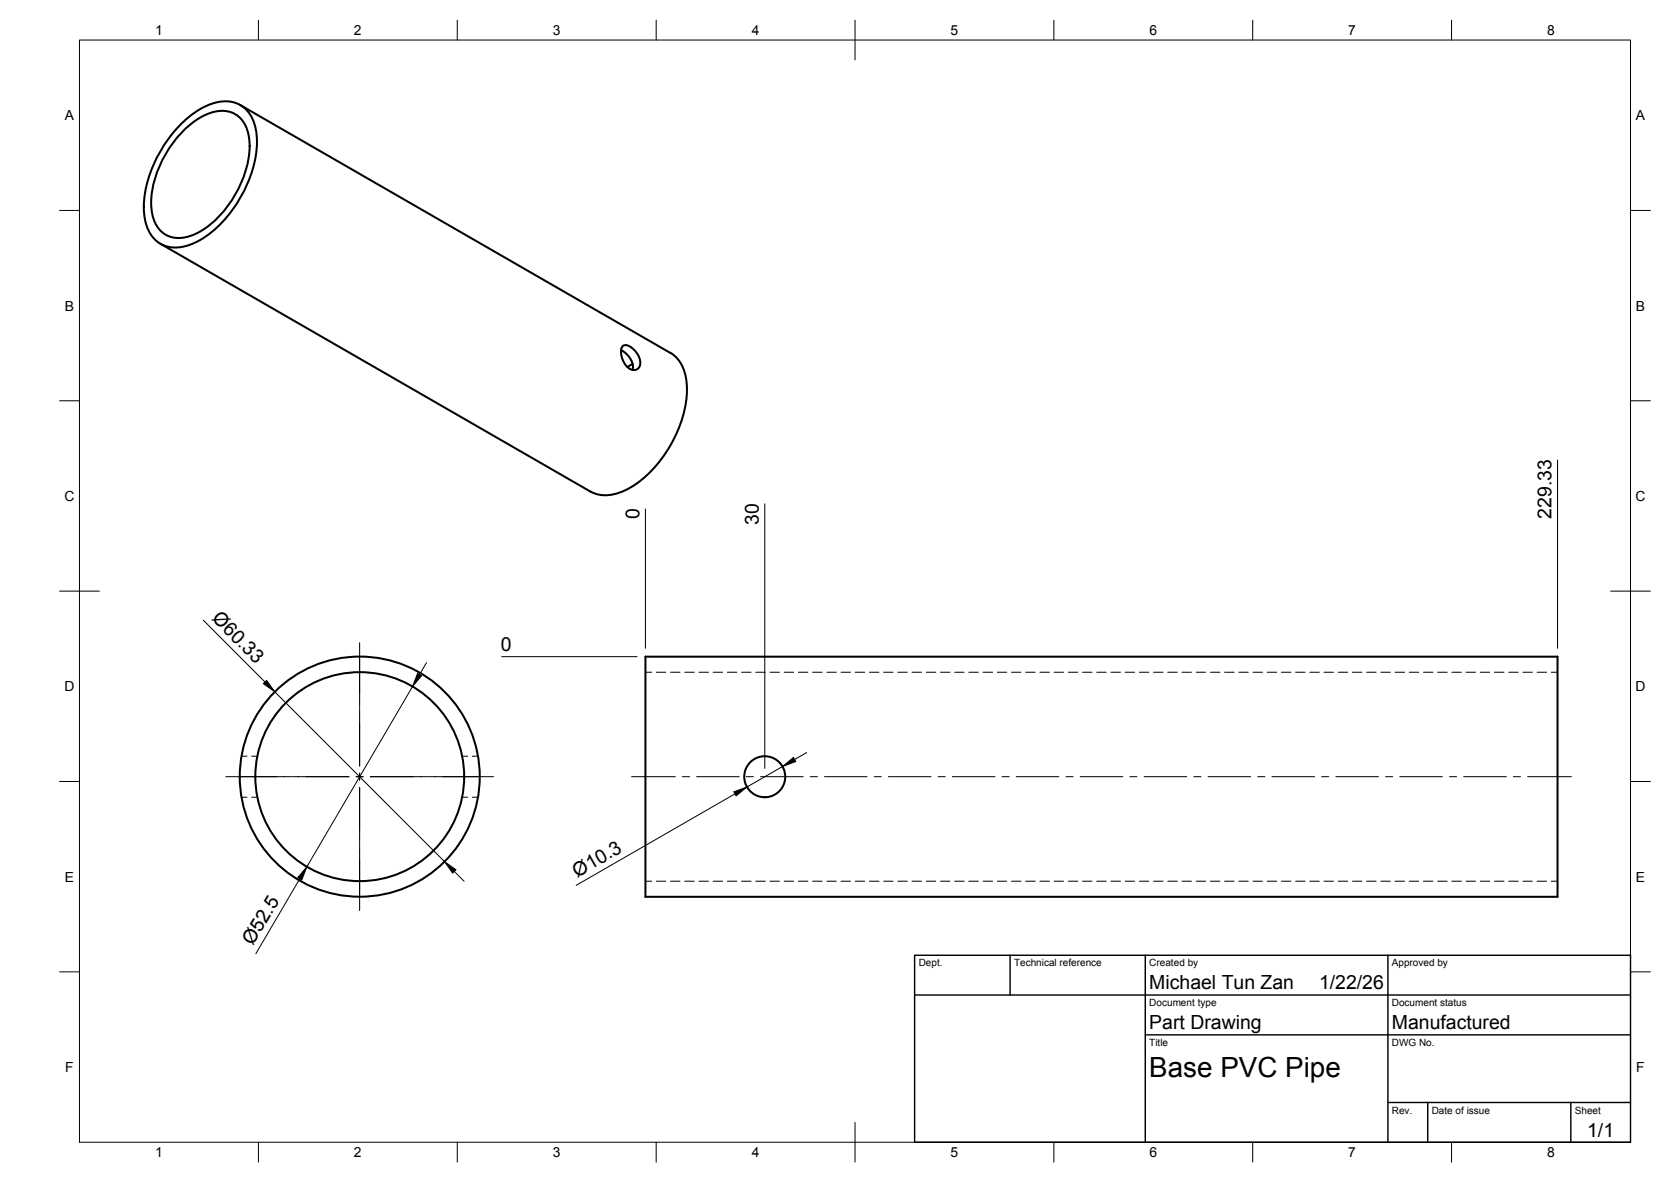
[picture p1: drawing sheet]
<svg xmlns="http://www.w3.org/2000/svg" width="420mm" height="297mm" viewBox="0 0 420 297" stroke-linecap="round" stroke-linejoin="round" font-family="sans-serif">
<!-- layer: Visible -->
<g fill="none" stroke="#000" stroke-width=".51">
<path d="M45.2 31.5a18.4 18.4 0 0 1 10.7-6 7.7 7.7 0 0 1 8.4 7 26.5 26.5 0 0 1-4.3 18 25.8 25.8 0 0 1-12.5 11.1 7.8 7.8 0 0 1-11.1-6.4 26.5 26.5 0 0 1 4.4-18 32.9 32.9 0 0 1 4.4-5.7zM45.6 33.4a16 16 0 0 1 9.9-5.5 6.6 6.6 0 0 1 7 5.9 23.3 23.3 0 0 1-4.2 16.5 20.4 20.4 0 0 1-11.8 9.4 6.7 6.7 0 0 1-8.2-5.8 23.3 23.3 0 0 1 4.2-16.6zM60.4 26.4l108.1 62.3M40.3 61.3l108.2 62.2a10.1 10.1 0 0 0 10-1 31.4 31.4 0 0 0 14.2-24.6 10.1 10.1 0 0 0-4.2-9.3M156.2 88l1.3 .9 1.1 1.5 .5 1.4-.1 1.1M156.5 87l.7-.3 1 .3 1 .6 1 1.3 .5 .9 .3 1.1-.2 1.1-.6 .8-.6 .2-.9-.2-.9-.5-.7-.9-.6-1.2-.3-1.3v-1.2zM159.1 91.5l-1.3 .7M162.3 165h229.3v60.4h-229.3z"/>
<circle cx="90.5" cy="195.2" r="26.3"/>
<circle cx="90.5" cy="195.2" r="30.2"/>
<circle cx="192.3" cy="195.2" r="5.2"/>
</g>
<!-- layer: Hidden -->
<g fill="none" stroke="#000" stroke-width=".25">
<path d="M162.3 168.9h1.6M165 168.9h2.4M168.6 168.9h2.4M172.2 168.9h2.4M175.7 168.9h2.4M179.3 168.9h2.4M182.9 168.9h2.4M186.5 168.9h2.3M190 168.9h2.4M193.6 168.9h2.4M197.2 168.9h2.4M200.7 168.9h2.4"/>
<path d="M204.3 168.9h2.4M207.9 168.9h2.4M211.5 168.9h2.3M215 168.9h2.4M218.6 168.9h2.4M222.2 168.9h2.4M225.8 168.9h2.3M229.3 168.9h2.4M232.9 168.9h2.4M236.5 168.9h2.3M240.1 168.9h2.3M243.6 168.9h2.4"/>
<path d="M247.2 168.9h2.4M250.8 168.9h2.3M254.3 168.9h2.4M257.9 168.9h2.4M261.5 168.9h2.4M265 168.9h2.4M268.6 168.9h2.4M272.2 168.9h2.4M275.8 168.9h2.4M279.3 168.9h2.4M282.9 168.9h2.4M286.5 168.9h2.4"/>
<path d="M290 168.9h2.4M293.6 168.9h2.4M297.2 168.9h2.4M300.8 168.9h2.3M304.3 168.9h2.4M307.9 168.9h2.4M311.5 168.9h2.4M315.1 168.9h2.3M318.6 168.9h2.4M322.2 168.9h2.4M325.8 168.9h2.3M329.4 168.9h2.3"/>
<path d="M332.9 168.9h2.4M336.5 168.9h2.4M340.1 168.9h2.3M343.6 168.9h2.4M347.2 168.9h2.4M350.8 168.9h2.4M354.4 168.9h2.3M357.9 168.9h2.4M361.5 168.9h2.4M365.1 168.9h2.4M368.6 168.9h2.4M372.2 168.9h2.4"/>
<path d="M375.8 168.9h2.4M379.3 168.9h2.4M382.9 168.9h2.4M386.5 168.9h2.4M390.1 168.9h1.5M60.7 190h1.4M63.3 190h1.4M116.2 190h1.4M118.8 190h1.4M60.7 200.3h1.4M63.3 200.3h1.4M116.2 200.3h1.4"/>
<path d="M118.8 200.3h1.4M162.3 221.5h1.6M165 221.5h2.4M168.6 221.5h2.4M172.2 221.5h2.4M175.7 221.5h2.4M179.3 221.5h2.4M182.9 221.5h2.4M186.5 221.5h2.3M190 221.5h2.4M193.6 221.5h2.4M197.2 221.5h2.4"/>
<path d="M200.7 221.5h2.4M204.3 221.5h2.4M207.9 221.5h2.4M211.5 221.5h2.3M215 221.5h2.4M218.6 221.5h2.4M222.2 221.5h2.4M225.8 221.5h2.3M229.3 221.5h2.4M232.9 221.5h2.4M236.5 221.5h2.3M240.1 221.5h2.3"/>
<path d="M243.6 221.5h2.4M247.2 221.5h2.4M250.8 221.5h2.3M254.3 221.5h2.4M257.9 221.5h2.4M261.5 221.5h2.4M265 221.5h2.4M268.6 221.5h2.4M272.2 221.5h2.4M275.8 221.5h2.4M279.3 221.5h2.4M282.9 221.5h2.4"/>
<path d="M286.5 221.5h2.4M290 221.5h2.4M293.6 221.5h2.4M297.2 221.5h2.4M300.8 221.5h2.3M304.3 221.5h2.4M307.9 221.5h2.4M311.5 221.5h2.4M315.1 221.5h2.3M318.6 221.5h2.4M322.2 221.5h2.4M325.8 221.5h2.3"/>
<path d="M329.4 221.5h2.3M332.9 221.5h2.4M336.5 221.5h2.4M340.1 221.5h2.3M343.6 221.5h2.4M347.2 221.5h2.4M350.8 221.5h2.4M354.4 221.5h2.3M357.9 221.5h2.4M361.5 221.5h2.4M365.1 221.5h2.4M368.6 221.5h2.4"/>
<path d="M372.2 221.5h2.4M375.8 221.5h2.4M379.3 221.5h2.4M382.9 221.5h2.4M386.5 221.5h2.4M390.1 221.5h1.5"/>
</g>
<!-- layer: BORDER -->
<g fill="none" stroke="#000" stroke-width=".25">
<path d="M20 10.1h390v276.9h-390zM65 5.1v5M115 5.1v5M165 5.1v5M215 5.1v10M265 5.1v5M315 5.1v5M365 5.1v5M15 52.9h5M410 52.9h5M15 100.7h5M410 100.7h5"/>
<path d="M15 148.6h10M405 148.6h10M15 196.4h5M410 196.4h5M15 244.2h5M410 244.2h5M65 287v5M115 287v5M165 287v5M215 282.1v9.9M265 287v5M315 287v5"/>
<path d="M365 287v5"/>
</g>
<!-- layer: TITLEBLOCK -->
<path d="M230 240.1h180v46.9h-180zM230 250h180M254 240.1v9.9M288 240.1v46.9M349 240.1v46.9M288 260.1h122M349 277.1h61M359 277.1v9.9M395 277.1v9.9" fill="none" stroke="#000" stroke-width=".36"/>
<!-- layer: Smart Centers -->
<g fill="none" stroke="#000" stroke-width=".25">
<path d="M90.4 161.5v16.4M90.4 178.1v14.4M56.8 195.2h16.4M73.3 195.2h14.5M89.5 195.2h1.8M90.4 194.3v1.8M90.4 197.9v14.4M93.1 195.2h14.4M107.7 195.2h16.4M158.8 195.2h11M171.6 195.2h1.8M175.2 195.2h10.7"/>
<path d="M187.7 195.2h1.7M191.2 195.2h10.8M203.7 195.2h1.8M207.3 195.2h10.7M219.8 195.2h1.8M223.4 195.2h10.7M235.9 195.2h1.8M239.5 195.2h10.7M251.9 195.2h1.8M255.5 195.2h10.7M268 195.2h1.8M271.6 195.2h10.7"/>
<path d="M284.1 195.2h1.8M287.7 195.2h10.7M300.2 195.2h1.8M303.7 195.2h10.8M316.3 195.2h1.7M319.8 195.2h10.7M332.3 195.2h1.8M335.9 195.2h10.7M348.4 195.2h1.8M352 195.2h10.7M364.5 195.2h1.7M368 195.2h10.8"/>
<path d="M380.5 195.2h1.8M384.1 195.2h11M90.4 212.5v16.3"/>
</g>
<!-- layer: FD_Dimensions -->
<g fill="none" stroke="#000" stroke-width=".25">
<path d="M391.6 115.6v47.3M162.3 127.9v35M192.3 126.6v66.5M51.1 155.9l15.5 15.5M69.1 173.9l42.7 42.6M103.7 172.6l-26.5 45.2M107.3 166.5l-1.8 3M126.2 165h34M184.8 199.5l-39.9 23M196.8 192.6l-9 5.2M202.8 189.1l-3 1.8M114.2 219l2.5 2.5"/>
<path d="M75.4 220.8l-11.1 18.9"/>
</g>
<path d="M67 171l2.1 2.9-2.9-2.1zM105 169.2l1 .6-2.3 2.8zM184.5 199l3.3-1.2-2.7 2.2zM196.8 192.6l2.7-2.2 .6 1zM111.8 216.5l2.8 2.1-.8 .8zM77.2 217.8l-1.3 3.3-1-.6z" fill="#000" stroke="#000" stroke-width=".25"/>
<text font-size="7" x="289" y="270.6">Base PVC Pipe</text>
<g font-size="4.9">
<text x="160.8" y="130.4" transform="rotate(-90 160.8 130.4)">0</text>
<text x="190.8" y="131.8" transform="rotate(-90 190.8 131.8)">30</text>
<text x="390.1" y="130.3" transform="rotate(-90 390.1 130.3)">229.33</text>
<text x="53.1" y="155.6" transform="rotate(45 53.1 155.6)">Ø60.33</text>
<text x="125.9" y="163.6">0</text>
<text x="145.1" y="220.6" transform="rotate(-30 145.1 220.6)">Ø10.3</text>
<text x="63.6" y="237.9" transform="rotate(-60 63.6 237.9)">Ø52.5</text>
<text x="289" y="248.5">Michael Tun Zan</text>
<text x="331.7" y="248.5">1/22/26</text>
<text x="289" y="258.6">Part Drawing</text>
<text x="350" y="258.6">Manufactured</text>
<text x="399.1" y="285.7">1/1</text>
</g>
<g font-size="3.5">
<text x="39" y="8.8">1</text>
<text x="89" y="8.8">2</text>
<text x="139" y="8.8">3</text>
<text x="189" y="8.8">4</text>
<text x="239" y="8.8">5</text>
<text x="289" y="8.8">6</text>
<text x="339" y="8.8">7</text>
<text x="389" y="8.8">8</text>
<text x="16.3" y="30.2">A</text>
<text x="411.3" y="30.2">A</text>
<text x="16.3" y="78">B</text>
<text x="411.3" y="78">B</text>
<text x="16.2" y="125.9">C</text>
<text x="411.2" y="125.9">C</text>
<text x="16.2" y="173.7">D</text>
<text x="411.2" y="173.7">D</text>
<text x="16.3" y="221.6">E</text>
<text x="411.3" y="221.6">E</text>
<text x="16.4" y="269.4">F</text>
<text x="411.4" y="269.4">F</text>
<text x="39" y="290.8">1</text>
<text x="89" y="290.8">2</text>
<text x="139" y="290.8">3</text>
<text x="189" y="290.8">4</text>
<text x="239" y="290.8">5</text>
<text x="289" y="290.8">6</text>
<text x="339" y="290.8">7</text>
<text x="389" y="290.8">8</text>
</g>
<g font-size="2.5">
<text x="231" y="242.9">Dept.</text>
<text x="255" y="242.9">Technical reference</text>
<text x="289" y="242.9">Created by</text>
<text x="350" y="242.9">Approved by</text>
<text x="289" y="252.8">Document type</text>
<text x="350" y="252.8">Document status</text>
<text x="289" y="262.9">Title</text>
<text x="350" y="262.9">DWG No.</text>
<text x="350" y="279.9">Rev.</text>
<text x="360" y="279.9">Date of issue</text>
<text x="396" y="279.9">Sheet</text>
</g>
</svg>
